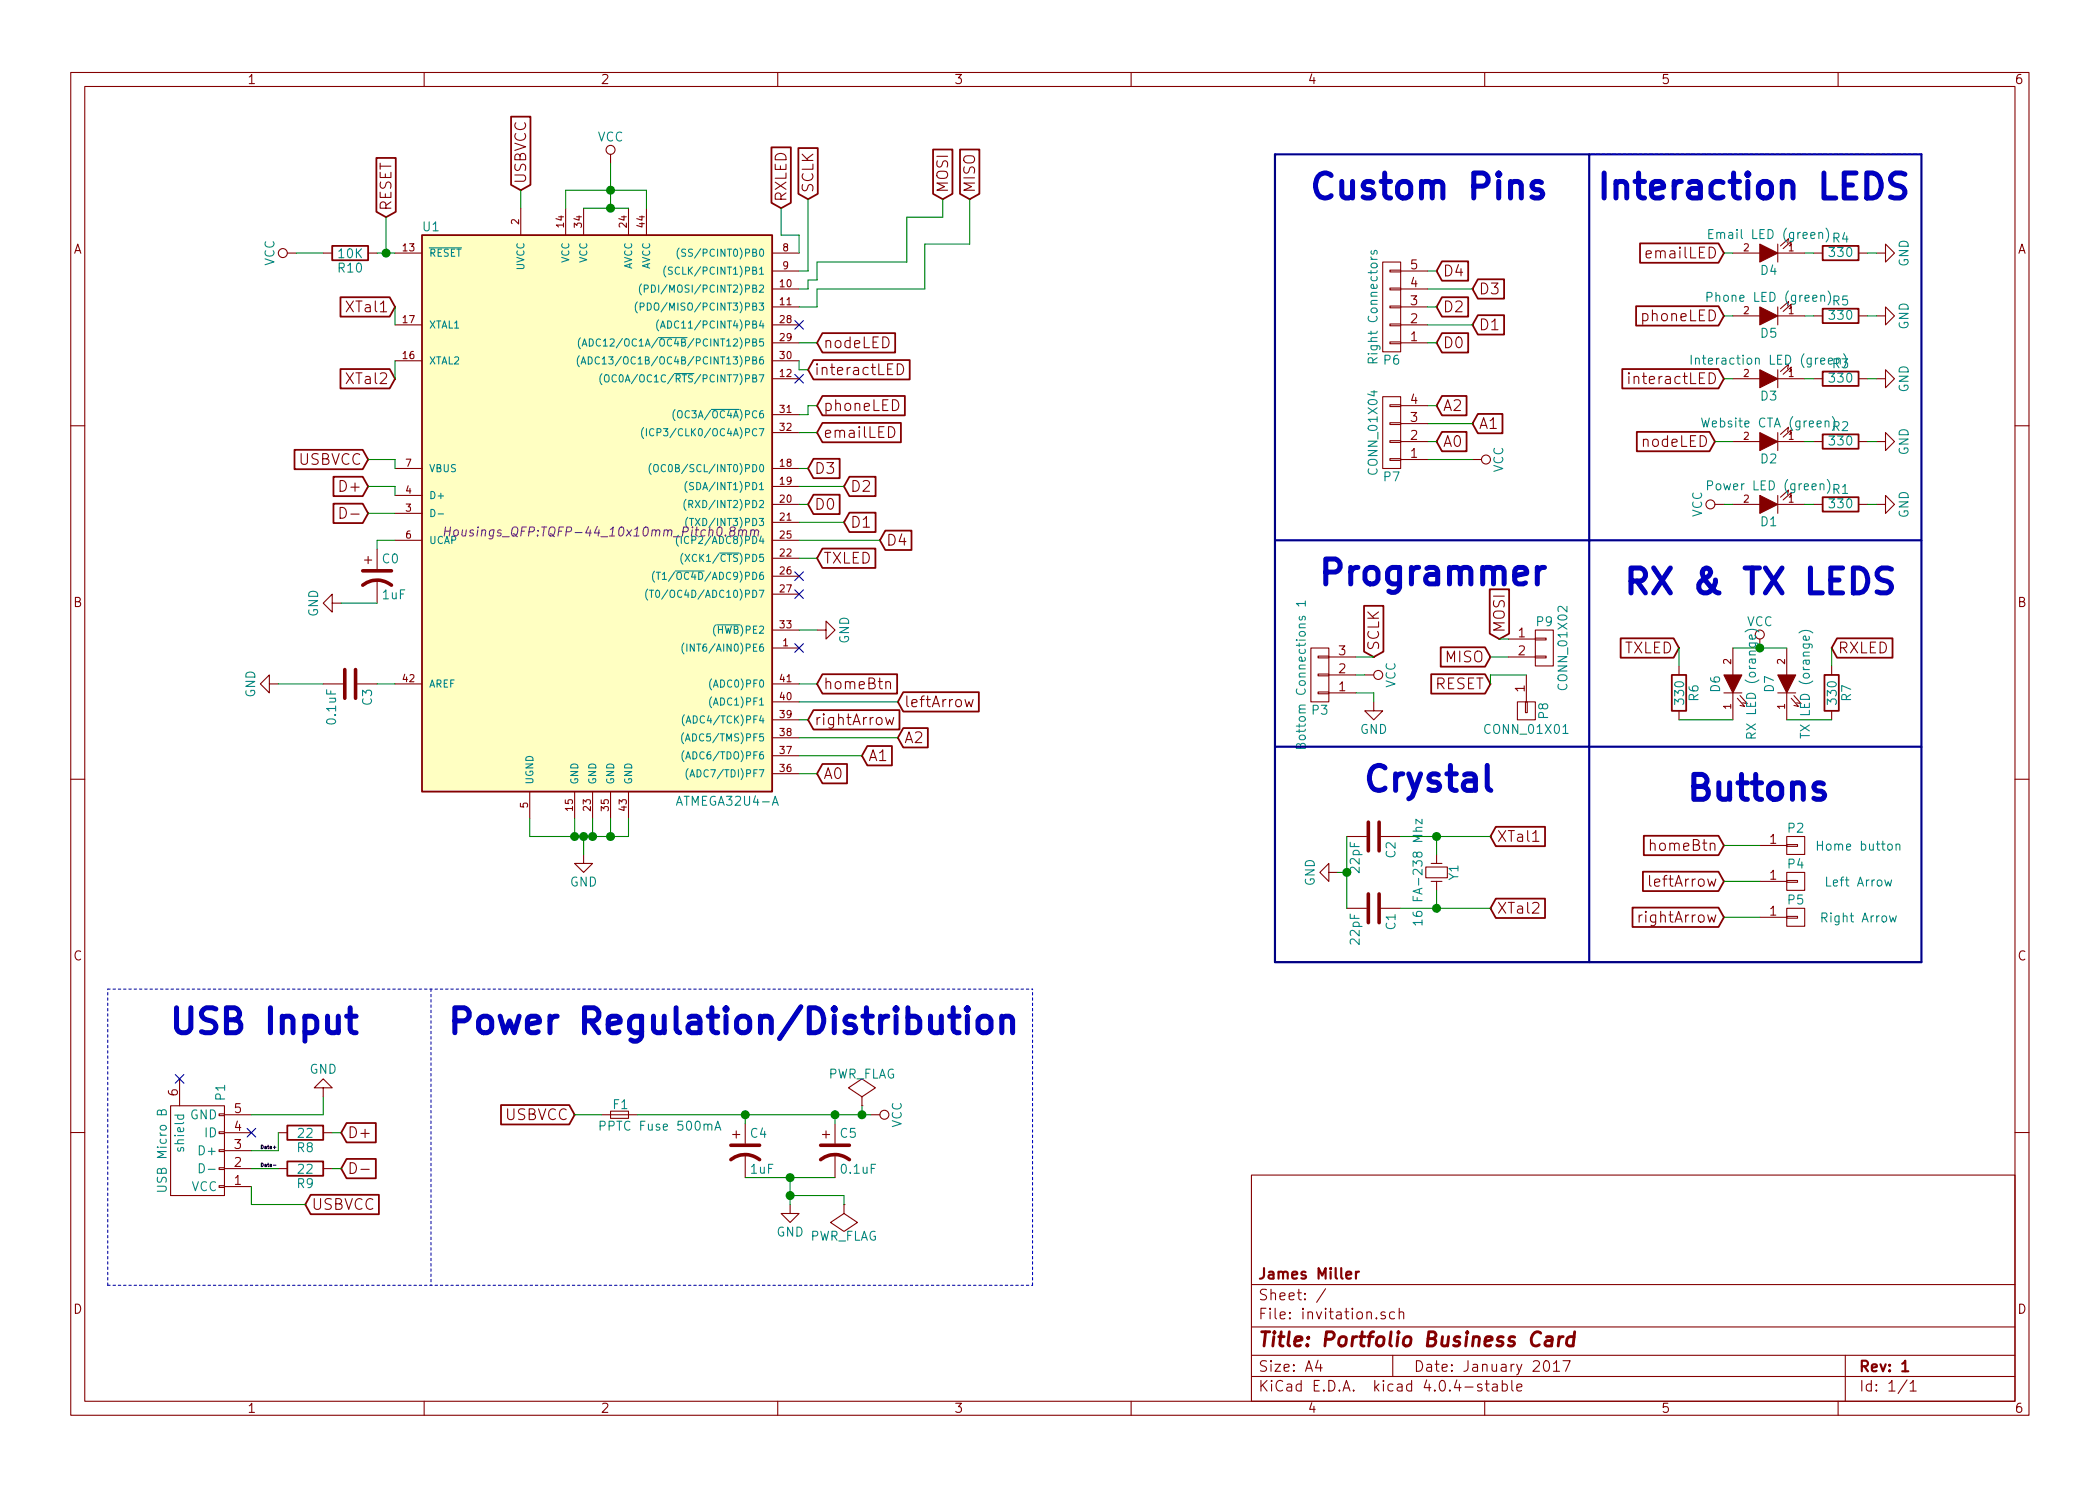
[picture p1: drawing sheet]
EESchema Schematic File Version 2
LIBS:power
LIBS:device
LIBS:transistors
LIBS:conn
LIBS:linear
LIBS:regul
LIBS:74xx
LIBS:cmos4000
LIBS:adc-dac
LIBS:memory
LIBS:xilinx
LIBS:microcontrollers
LIBS:dsp
LIBS:microchip
LIBS:analog_switches
LIBS:motorola
LIBS:texas
LIBS:intel
LIBS:audio
LIBS:interface
LIBS:digital-audio
LIBS:philips
LIBS:display
LIBS:cypress
LIBS:siliconi
LIBS:opto
LIBS:atmel
LIBS:contrib
LIBS:valves
LIBS:crystal(4pin)
LIBS:invitation-cache
EELAYER 25 0
EELAYER END
$Descr A4 11693 8268
encoding utf-8
Sheet 1 1
Title "Portfolio Business Card"
Date "January 2017"
Rev "1"
Comp "James Miller"
Comment1 ""
Comment2 ""
Comment3 ""
Comment4 ""
$EndDescr
$Comp
L R R8
U 1 1
P 1700 6300
F 0 "R8" V 1780 6300 50  0000 C CNN
F 1 "22" V 1700 6300 50  0000 C CNN
F 2 "Resistors_SMD:R_0805" V 1630 6300 50  0001 C CNN
F 3 "" H 1700 6300 50  0000 C CNN
	1    1700 6300
	0    1    1    0   
$EndComp
$Comp
L R R10
U 1 1
P 1950 1400
F 0 "R10" V 2030 1400 50  0000 C CNN
F 1 "10K" V 1950 1400 50  0000 C CNN
F 2 "Resistors_SMD:R_0805" V 1880 1400 50  0001 C CNN
F 3 "" H 1950 1400 50  0000 C CNN
	1    1950 1400
	0    1    1    0   
$EndComp
$Comp
L R R6
U 1 1
P 9350 3850
F 0 "R6" V 9430 3850 50  0000 C CNN
F 1 "330" V 9350 3850 50  0000 C CNN
F 2 "Resistors_SMD:R_0805" V 9280 3850 50  0001 C CNN
F 3 "" H 9350 3850 50  0000 C CNN
	1    9350 3850
	1    0    0    -1  
$EndComp
$Comp
L R R9
U 1 1
P 1700 6500
F 0 "R9" V 1780 6500 50  0000 C CNN
F 1 "22" V 1700 6500 50  0000 C CNN
F 2 "Resistors_SMD:R_0805" V 1630 6500 50  0001 C CNN
F 3 "" H 1700 6500 50  0000 C CNN
	1    1700 6500
	0    1    1    0   
$EndComp
$Comp
L R R7
U 1 1
P 10200 3850
F 0 "R7" V 10280 3850 50  0000 C CNN
F 1 "330" V 10200 3850 50  0000 C CNN
F 2 "Resistors_SMD:R_0805" V 10130 3850 50  0001 C CNN
F 3 "" H 10200 3850 50  0000 C CNN
	1    10200 3850
	1    0    0    -1  
$EndComp
$Comp
L C C3
U 1 1
P 1950 3800
F 0 "C3" H 1975 3900 50  0000 L CNN
F 1 "0.1uF" H 1975 3700 50  0000 L CNN
F 2 "Capacitors_SMD:C_0805" H 1988 3650 50  0001 C CNN
F 3 "" H 1950 3800 50  0000 C CNN
	1    1950 3800
	0    1    1    0   
$EndComp
$Comp
L GND #PWR01
U 1 1
P 7450 4850
F 0 "#PWR01" H 7450 4600 50  0001 C CNN
F 1 "GND" H 7450 4700 50  0000 C CNN
F 2 "" H 7450 4850 50  0000 C CNN
F 3 "" H 7450 4850 50  0000 C CNN
	1    7450 4850
	0    1    1    0   
$EndComp
$Comp
L GND #PWR02
U 1 1
P 1550 3800
F 0 "#PWR02" H 1550 3550 50  0001 C CNN
F 1 "GND" H 1550 3650 50  0000 C CNN
F 2 "" H 1550 3800 50  0000 C CNN
F 3 "" H 1550 3800 50  0000 C CNN
	1    1550 3800
	0    1    1    0   
$EndComp
$Comp
L USB_OTG P1
U 1 1
P 1100 6400
F 0 "P1" H 1425 6275 50  0000 C CNN
F 1 "USB Micro B" H 1100 6600 50  0000 C CNN
F 2 "Connect:USB_Micro-B" V 1050 6300 50  0001 C CNN
F 3 "" V 1050 6300 50  0000 C CNN
	1    1100 6400
	0    -1   -1   0   
$EndComp
NoConn ~ 1000 6000
NoConn ~ 1400 6300
Text GLabel 1700 6700 2    60   Input ~ 0
USBVCC
Text GLabel 1900 6300 2    60   Input ~ 0
D+
Text GLabel 1900 6500 2    60   Input ~ 0
D-
Text GLabel 2050 2700 0    60   Input ~ 0
D+
Text GLabel 2050 2850 0    60   Input ~ 0
D-
$Comp
L GND #PWR03
U 1 1
P 3250 4750
F 0 "#PWR03" H 3250 4500 50  0001 C CNN
F 1 "GND" H 3250 4600 50  0000 C CNN
F 2 "" H 3250 4750 50  0000 C CNN
F 3 "" H 3250 4750 50  0000 C CNN
	1    3250 4750
	1    0    0    -1  
$EndComp
Text GLabel 2050 2550 0    60   Input ~ 0
USBVCC
Text GLabel 2900 1050 1    60   Input ~ 0
USBVCC
$Comp
L GND #PWR04
U 1 1
P 1900 3350
F 0 "#PWR04" H 1900 3100 50  0001 C CNN
F 1 "GND" H 1900 3200 50  0000 C CNN
F 2 "" H 1900 3350 50  0000 C CNN
F 3 "" H 1900 3350 50  0000 C CNN
	1    1900 3350
	0    1    1    0   
$EndComp
$Comp
L LED D5
U 1 1
P 9850 1750
F 0 "D5" H 9850 1850 50  0000 C CNN
F 1 "Phone LED (green)" H 9850 1650 50  0000 C CNN
F 2 "LEDs:LED_0805" H 9850 1750 50  0001 C CNN
F 3 "" H 9850 1750 50  0000 C CNN
	1    9850 1750
	-1   0    0    1   
$EndComp
$Comp
L LED D4
U 1 1
P 9850 1400
F 0 "D4" H 9850 1500 50  0000 C CNN
F 1 "Email LED (green)" H 9850 1300 50  0000 C CNN
F 2 "LEDs:LED_0805" H 9850 1400 50  0001 C CNN
F 3 "" H 9850 1400 50  0000 C CNN
	1    9850 1400
	-1   0    0    1   
$EndComp
$Comp
L F_Small F1
U 1 1
P 3450 6200
F 0 "F1" H 3410 6260 50  0000 L CNN
F 1 "PPTC Fuse 500mA" H 3330 6140 50  0000 L CNN
F 2 "Fuse_Holders_and_Fuses:Fuse_SMD1206_Reflow" H 3450 6200 50  0001 C CNN
F 3 "" H 3450 6200 50  0000 C CNN
	1    3450 6200
	1    0    0    -1  
$EndComp
Text GLabel 3200 6200 0    60   Input ~ 0
USBVCC
$Comp
L CP1 C4
U 1 1
P 4150 6400
F 0 "C4" H 4175 6500 50  0000 L CNN
F 1 "1uF" H 4175 6300 50  0000 L CNN
F 2 "Capacitors_Tantalum_SMD:CP_Tantalum_Case-R_EIA-2012-12_Reflow" H 4150 6400 50  0001 C CNN
F 3 "" H 4150 6400 50  0000 C CNN
	1    4150 6400
	1    0    0    -1  
$EndComp
$Comp
L GND #PWR05
U 1 1
P 4400 6700
F 0 "#PWR05" H 4400 6450 50  0001 C CNN
F 1 "GND" H 4400 6550 50  0000 C CNN
F 2 "" H 4400 6700 50  0000 C CNN
F 3 "" H 4400 6700 50  0000 C CNN
	1    4400 6700
	1    0    0    -1  
$EndComp
NoConn ~ 4450 3200
NoConn ~ 4450 2100
$Comp
L GND #PWR06
U 1 1
P 1800 6100
F 0 "#PWR06" H 1800 5850 50  0001 C CNN
F 1 "GND" H 1800 5950 50  0000 C CNN
F 2 "" H 1800 6100 50  0000 C CNN
F 3 "" H 1800 6100 50  0000 C CNN
	1    1800 6100
	-1   0    0    1   
$EndComp
$Comp
L PWR_FLAG #FLG07
U 1 1
P 4700 6700
F 0 "#FLG07" H 4700 6795 50  0001 C CNN
F 1 "PWR_FLAG" H 4700 6880 50  0000 C CNN
F 2 "" H 4700 6700 50  0000 C CNN
F 3 "" H 4700 6700 50  0000 C CNN
	1    4700 6700
	-1   0    0    1   
$EndComp
$Comp
L CP1 C5
U 1 1
P 4650 6400
F 0 "C5" H 4675 6500 50  0000 L CNN
F 1 "0.1uF" H 4675 6300 50  0000 L CNN
F 2 "Capacitors_Tantalum_SMD:CP_Tantalum_Case-R_EIA-2012-12_Reflow" H 4650 6400 50  0001 C CNN
F 3 "" H 4650 6400 50  0000 C CNN
	1    4650 6400
	1    0    0    -1  
$EndComp
$Comp
L PWR_FLAG #FLG08
U 1 1
P 4800 6150
F 0 "#FLG08" H 4800 6245 50  0001 C CNN
F 1 "PWR_FLAG" H 4800 6330 50  0000 C CNN
F 2 "" H 4800 6150 50  0000 C CNN
F 3 "" H 4800 6150 50  0000 C CNN
	1    4800 6150
	1    0    0    -1  
$EndComp
$Comp
L VCC #PWR09
U 1 1
P 3400 900
F 0 "#PWR09" H 3400 750 50  0001 C CNN
F 1 "VCC" H 3400 1050 50  0000 C CNN
F 2 "" H 3400 900 50  0000 C CNN
F 3 "" H 3400 900 50  0000 C CNN
	1    3400 900 
	1    0    0    -1  
$EndComp
$Comp
L VCC #PWR010
U 1 1
P 9800 3600
F 0 "#PWR010" H 9800 3450 50  0001 C CNN
F 1 "VCC" H 9800 3750 50  0000 C CNN
F 2 "" H 9800 3600 50  0000 C CNN
F 3 "" H 9800 3600 50  0000 C CNN
	1    9800 3600
	1    0    0    -1  
$EndComp
$Comp
L VCC #PWR011
U 1 1
P 1650 1400
F 0 "#PWR011" H 1650 1250 50  0001 C CNN
F 1 "VCC" H 1650 1550 50  0000 C CNN
F 2 "" H 1650 1400 50  0000 C CNN
F 3 "" H 1650 1400 50  0000 C CNN
	1    1650 1400
	0    -1   -1   0   
$EndComp
$Comp
L VCC #PWR012
U 1 1
P 4850 6200
F 0 "#PWR012" H 4850 6050 50  0001 C CNN
F 1 "VCC" H 4850 6350 50  0000 C CNN
F 2 "" H 4850 6200 50  0000 C CNN
F 3 "" H 4850 6200 50  0000 C CNN
	1    4850 6200
	0    1    1    0   
$EndComp
$Comp
L GND #PWR013
U 1 1
P 4550 3500
F 0 "#PWR013" H 4550 3250 50  0001 C CNN
F 1 "GND" H 4550 3350 50  0000 C CNN
F 2 "" H 4550 3500 50  0000 C CNN
F 3 "" H 4550 3500 50  0000 C CNN
	1    4550 3500
	0    -1   -1   0   
$EndComp
Text Notes 950  5750 0    139  ~ 28
USB Input
Text Notes 2500 5750 0    139  ~ 28
Power Regulation/Distribution
$Comp
L CP1 C0
U 1 1
P 2100 3200
F 0 "C0" H 2125 3300 50  0000 L CNN
F 1 "1uF" H 2125 3100 50  0000 L CNN
F 2 "Capacitors_Tantalum_SMD:CP_Tantalum_Case-R_EIA-2012-12_Reflow" H 2100 3200 50  0001 C CNN
F 3 "" H 2100 3200 50  0000 C CNN
	1    2100 3200
	1    0    0    -1  
$EndComp
$Comp
L LED D1
U 1 1
P 9850 2800
F 0 "D1" H 9850 2900 50  0000 C CNN
F 1 "Power LED (green)" H 9850 2700 50  0000 C CNN
F 2 "LEDs:LED_0805" H 9850 2800 50  0001 C CNN
F 3 "" H 9850 2800 50  0000 C CNN
	1    9850 2800
	-1   0    0    1   
$EndComp
$Comp
L VCC #PWR014
U 1 1
P 9600 2800
F 0 "#PWR014" H 9600 2650 50  0001 C CNN
F 1 "VCC" H 9600 2950 50  0000 C CNN
F 2 "" H 9600 2800 50  0000 C CNN
F 3 "" H 9600 2800 50  0000 C CNN
	1    9600 2800
	0    -1   -1   0   
$EndComp
$Comp
L R R1
U 1 1
P 10250 2800
F 0 "R1" V 10330 2800 50  0000 C CNN
F 1 "330" V 10250 2800 50  0000 C CNN
F 2 "Resistors_SMD:R_0805" V 10180 2800 50  0001 C CNN
F 3 "" H 10250 2800 50  0000 C CNN
	1    10250 2800
	0    -1   -1   0   
$EndComp
$Comp
L GND #PWR015
U 1 1
P 10450 2800
F 0 "#PWR015" H 10450 2550 50  0001 C CNN
F 1 "GND" H 10450 2650 50  0000 C CNN
F 2 "" H 10450 2800 50  0000 C CNN
F 3 "" H 10450 2800 50  0000 C CNN
	1    10450 2800
	0    -1   -1   0   
$EndComp
Text GLabel 4550 1900 2    60   Input ~ 0
nodeLED
$Comp
L LED D3
U 1 1
P 9850 2100
F 0 "D3" H 9850 2200 50  0000 C CNN
F 1 "Interaction LED (green)" H 9850 2000 50  0000 C CNN
F 2 "LEDs:LED_0805" H 9850 2100 50  0001 C CNN
F 3 "" H 9850 2100 50  0000 C CNN
	1    9850 2100
	-1   0    0    1   
$EndComp
$Comp
L R R2
U 1 1
P 10250 2450
F 0 "R2" V 10330 2450 50  0000 C CNN
F 1 "330" V 10250 2450 50  0000 C CNN
F 2 "Resistors_SMD:R_0805" V 10180 2450 50  0001 C CNN
F 3 "" H 10250 2450 50  0000 C CNN
	1    10250 2450
	0    -1   -1   0   
$EndComp
$Comp
L GND #PWR016
U 1 1
P 10450 2450
F 0 "#PWR016" H 10450 2200 50  0001 C CNN
F 1 "GND" H 10450 2300 50  0000 C CNN
F 2 "" H 10450 2450 50  0000 C CNN
F 3 "" H 10450 2450 50  0000 C CNN
	1    10450 2450
	0    -1   -1   0   
$EndComp
Text GLabel 9550 2450 0    60   Input ~ 0
nodeLED
Text GLabel 4500 2050 2    60   Input ~ 0
interactLED
$Comp
L LED D2
U 1 1
P 9850 2450
F 0 "D2" H 9850 2550 50  0000 C CNN
F 1 "Website CTA (green)" H 9850 2350 50  0000 C CNN
F 2 "LEDs:LED_0805" H 9850 2450 50  0001 C CNN
F 3 "" H 9850 2450 50  0000 C CNN
	1    9850 2450
	-1   0    0    1   
$EndComp
$Comp
L R R3
U 1 1
P 10250 2100
F 0 "R3" V 10330 2100 50  0000 C CNN
F 1 "330" V 10250 2100 50  0000 C CNN
F 2 "Resistors_SMD:R_0805" V 10180 2100 50  0001 C CNN
F 3 "" H 10250 2100 50  0000 C CNN
	1    10250 2100
	0    -1   -1   0   
$EndComp
$Comp
L GND #PWR017
U 1 1
P 10450 2100
F 0 "#PWR017" H 10450 1850 50  0001 C CNN
F 1 "GND" H 10450 1950 50  0000 C CNN
F 2 "" H 10450 2100 50  0000 C CNN
F 3 "" H 10450 2100 50  0000 C CNN
	1    10450 2100
	0    -1   -1   0   
$EndComp
Text GLabel 9600 2100 0    60   Input ~ 0
interactLED
Text Notes 8900 1100 0    139  ~ 28
Interaction LEDS
Text GLabel 4500 4000 2    60   Input ~ 0
rightArrow
Text GLabel 5000 3900 2    60   Input ~ 0
leftArrow
Text GLabel 4550 3800 2    60   Input ~ 0
homeBtn
Text GLabel 9600 4700 0    60   Input ~ 0
homeBtn
Text GLabel 9600 4900 0    60   Input ~ 0
leftArrow
Text GLabel 9600 5100 0    60   Input ~ 0
rightArrow
$Comp
L CONN_01X01 P2
U 1 1
P 10000 4700
F 0 "P2" H 10000 4800 50  0000 C CNN
F 1 "Home button" H 10350 4700 50  0000 C CNN
F 2 "newAssets:JMDesign" H 10000 4700 50  0001 C CNN
F 3 "" H 10000 4700 50  0000 C CNN
	1    10000 4700
	1    0    0    -1  
$EndComp
$Comp
L CONN_01X01 P4
U 1 1
P 10000 4900
F 0 "P4" H 10000 5000 50  0000 C CNN
F 1 "Left Arrow" H 10350 4900 50  0000 C CNN
F 2 "newAssets:leftArrow" H 10000 4900 50  0001 C CNN
F 3 "" H 10000 4900 50  0000 C CNN
	1    10000 4900
	1    0    0    -1  
$EndComp
$Comp
L CONN_01X01 P5
U 1 1
P 10000 5100
F 0 "P5" H 10000 5200 50  0000 C CNN
F 1 "Right Arrow" H 10350 5100 50  0000 C CNN
F 2 "newAssets:rightArrow" H 10000 5100 50  0001 C CNN
F 3 "" H 10000 5100 50  0000 C CNN
	1    10000 5100
	1    0    0    -1  
$EndComp
Text Notes 9400 4450 0    139  ~ 28
Buttons
Text GLabel 2150 1200 1    60   Input ~ 0
RESET
Text GLabel 5250 1100 1    60   Input ~ 0
MOSI
Text GLabel 5400 1100 1    60   Input ~ 0
MISO
Text GLabel 4500 1100 1    60   Input ~ 0
SCLK
Text Notes 7350 3250 0    139  ~ 28
Programmer
$Comp
L C C2
U 1 1
P 7650 4650
F 0 "C2" H 7675 4750 50  0000 L CNN
F 1 "22pF" H 7675 4550 50  0000 L CNN
F 2 "Capacitors_SMD:C_0805" H 7688 4500 50  0001 C CNN
F 3 "" H 7650 4650 50  0000 C CNN
	1    7650 4650
	0    1    1    0   
$EndComp
$Comp
L C C1
U 1 1
P 7650 5050
F 0 "C1" H 7675 5150 50  0000 L CNN
F 1 "22pF" H 7675 4950 50  0000 L CNN
F 2 "Capacitors_SMD:C_0805" H 7688 4900 50  0001 C CNN
F 3 "" H 7650 5050 50  0000 C CNN
	1    7650 5050
	0    1    1    0   
$EndComp
$Comp
L ATMEGA32U4-A U1
U 1 1
P 3350 2950
F 0 "U1" H 2400 4650 50  0000 C CNN
F 1 "ATMEGA32U4-A" H 4050 1450 50  0000 C CNN
F 2 "Housings_QFP:TQFP-44_10x10mm_Pitch0.8mm" H 3350 2950 50  0000 C CIN
F 3 "" H 4450 4050 50  0000 C CNN
	1    3350 2950
	1    0    0    -1  
$EndComp
$Comp
L Crystal_Small Y1
U 1 1
P 8000 4850
F 0 "Y1" H 8000 4950 50  0000 C CNN
F 1 "16 FA-238 Mhz" H 8000 4750 50  0000 C CNN
F 2 "assets:crystal_FA238-TSX3225" H 8000 4850 50  0001 C CNN
F 3 "" H 8000 4850 50  0000 C CNN
	1    8000 4850
	0    1    1    0   
$EndComp
Text Label 1450 6400 0    20   ~ 0
Data+
Text Label 1450 6500 0    20   ~ 0
Data-
NoConn ~ 4450 1800
NoConn ~ 4450 3600
NoConn ~ 4450 3300
$Comp
L LED D6
U 1 1
P 9650 3800
F 0 "D6" H 9650 3900 50  0000 C CNN
F 1 "RX LED (orange)" H 9650 3700 50  0000 C CNN
F 2 "LEDs:LED_0805" H 9650 3800 50  0001 C CNN
F 3 "" H 9650 3800 50  0000 C CNN
	1    9650 3800
	0    -1   -1   0   
$EndComp
$Comp
L R R4
U 1 1
P 10250 1400
F 0 "R4" V 10330 1400 50  0000 C CNN
F 1 "330" V 10250 1400 50  0000 C CNN
F 2 "Resistors_SMD:R_0805" V 10180 1400 50  0001 C CNN
F 3 "" H 10250 1400 50  0000 C CNN
	1    10250 1400
	0    -1   -1   0   
$EndComp
$Comp
L GND #PWR018
U 1 1
P 10450 1400
F 0 "#PWR018" H 10450 1150 50  0001 C CNN
F 1 "GND" H 10450 1250 50  0000 C CNN
F 2 "" H 10450 1400 50  0000 C CNN
F 3 "" H 10450 1400 50  0000 C CNN
	1    10450 1400
	0    -1   -1   0   
$EndComp
Text GLabel 9600 1400 0    60   Input ~ 0
emailLED
$Comp
L LED D7
U 1 1
P 9950 3800
F 0 "D7" H 9950 3900 50  0000 C CNN
F 1 "TX LED (orange)" H 9950 3700 50  0000 C CNN
F 2 "LEDs:LED_0805" H 9950 3800 50  0001 C CNN
F 3 "" H 9950 3800 50  0000 C CNN
	1    9950 3800
	0    -1   -1   0   
$EndComp
$Comp
L R R5
U 1 1
P 10250 1750
F 0 "R5" V 10330 1750 50  0000 C CNN
F 1 "330" V 10250 1750 50  0000 C CNN
F 2 "Resistors_SMD:R_0805" V 10180 1750 50  0001 C CNN
F 3 "" H 10250 1750 50  0000 C CNN
	1    10250 1750
	0    -1   -1   0   
$EndComp
$Comp
L GND #PWR019
U 1 1
P 10450 1750
F 0 "#PWR019" H 10450 1500 50  0001 C CNN
F 1 "GND" H 10450 1600 50  0000 C CNN
F 2 "" H 10450 1750 50  0000 C CNN
F 3 "" H 10450 1750 50  0000 C CNN
	1    10450 1750
	0    -1   -1   0   
$EndComp
Text GLabel 9600 1750 0    60   Input ~ 0
phoneLED
Text GLabel 4550 2250 2    60   Input ~ 0
phoneLED
Text GLabel 4550 2400 2    60   Input ~ 0
emailLED
Text GLabel 4350 1150 1    60   Input ~ 0
RXLED
Text GLabel 4550 3100 2    60   Input ~ 0
TXLED
Text GLabel 10200 3600 2    60   Input ~ 0
RXLED
Text GLabel 9350 3600 0    60   Input ~ 0
TXLED
Text Notes 9050 3300 0    139  ~ 28
RX & TX LEDS
Text GLabel 5000 4100 2    60   Input ~ 0
A2
Text GLabel 4800 4200 2    60   Input ~ 0
A1
Text GLabel 4550 4300 2    60   Input ~ 0
A0
$Comp
L CONN_01X05 P6
U 1 1
P 7750 1700
F 0 "P6" H 7750 2000 50  0000 C CNN
F 1 "Right Connectors" V 7850 1700 50  0000 C CNN
F 2 "newAssets:SL-105-X-XX_1x05" H 7750 1700 50  0001 C CNN
F 3 "" H 7750 1700 50  0000 C CNN
	1    7750 1700
	-1   0    0    1   
$EndComp
Text GLabel 8000 2250 2    60   Input ~ 0
A2
Text GLabel 8200 2350 2    60   Input ~ 0
A1
Text GLabel 8000 2450 2    60   Input ~ 0
A0
$Comp
L VCC #PWR020
U 1 1
P 8200 2550
F 0 "#PWR020" H 8200 2400 50  0001 C CNN
F 1 "VCC" H 8200 2700 50  0000 C CNN
F 2 "" H 8200 2550 50  0000 C CNN
F 3 "" H 8200 2550 50  0000 C CNN
	1    8200 2550
	0    1    1    0   
$EndComp
Text GLabel 4500 2800 2    60   Input ~ 0
D0
Text GLabel 4700 2900 2    60   Input ~ 0
D1
Text GLabel 4700 2700 2    60   Input ~ 0
D2
Text GLabel 4500 2600 2    60   Input ~ 0
D3
Text GLabel 4900 3000 2    60   Input ~ 0
D4
Text GLabel 8000 1900 2    60   Input ~ 0
D0
Text GLabel 8200 1800 2    60   Input ~ 0
D1
Text GLabel 8000 1700 2    60   Input ~ 0
D2
Text GLabel 8200 1600 2    60   Input ~ 0
D3
Text GLabel 8000 1500 2    60   Input ~ 0
D4
Text Notes 7300 1100 0    139  ~ 28
Custom Pins
$Comp
L CONN_01X03 P3
U 1 1
P 7350 3750
F 0 "P3" H 7350 3950 50  0000 C CNN
F 1 "Bottom Connections 1" V 7450 3750 50  0000 C CNN
F 2 "newAssets:SL-103-X-XX_1x03" H 7350 3750 50  0001 C CNN
F 3 "" H 7350 3750 50  0000 C CNN
	1    7350 3750
	-1   0    0    1   
$EndComp
Text GLabel 8300 3650 0    60   Input ~ 0
MISO
Text GLabel 7650 3650 1    60   Input ~ 0
SCLK
Text GLabel 8300 3800 0    60   Input ~ 0
RESET
$Comp
L VCC #PWR021
U 1 1
P 7600 3750
F 0 "#PWR021" H 7600 3600 50  0001 C CNN
F 1 "VCC" H 7600 3900 50  0000 C CNN
F 2 "" H 7600 3750 50  0000 C CNN
F 3 "" H 7600 3750 50  0000 C CNN
	1    7600 3750
	0    1    1    0   
$EndComp
Text GLabel 8350 3550 1    60   Input ~ 0
MOSI
$Comp
L GND #PWR022
U 1 1
P 7650 3900
F 0 "#PWR022" H 7650 3650 50  0001 C CNN
F 1 "GND" H 7650 3750 50  0000 C CNN
F 2 "" H 7650 3900 50  0000 C CNN
F 3 "" H 7650 3900 50  0000 C CNN
	1    7650 3900
	1    0    0    -1  
$EndComp
Text Notes 7600 4400 0    139  ~ 28
Crystal
Text GLabel 2200 1700 0    60   Input ~ 0
XTal1
Text GLabel 2200 2100 0    60   Input ~ 0
XTal2
Text GLabel 8300 4650 2    60   Input ~ 0
XTal1
Text GLabel 8300 5050 2    60   Input ~ 0
XTal2
$Comp
L CONN_01X01 P8
U 1 1
P 8500 3950
F 0 "P8" H 8500 4050 50  0000 C CNN
F 1 "CONN_01X01" V 8600 3950 50  0000 C CNN
F 2 "newAssets:SL-101-X-XX_1x01" H 8500 3950 50  0001 C CNN
F 3 "" H 8500 3950 50  0000 C CNN
	1    8500 3950
	0    1    1    0   
$EndComp
$Comp
L CONN_01X02 P9
U 1 1
P 8600 3600
F 0 "P9" H 8600 3750 50  0000 C CNN
F 1 "CONN_01X02" V 8700 3600 50  0000 C CNN
F 2 "newAssets:SL-102-X-XX_1x02" H 8600 3600 50  0001 C CNN
F 3 "" H 8600 3600 50  0000 C CNN
	1    8600 3600
	1    0    0    -1  
$EndComp
Wire Wire Line
	8300 3750 8500 3750
Wire Wire Line
	8300 3800 8300 3750
Wire Wire Line
	8300 5050 7800 5050
Wire Wire Line
	7800 4650 8300 4650
Wire Wire Line
	7650 3850 7650 3900
Wire Wire Line
	8300 3650 8400 3650
Wire Wire Line
	7600 3750 7550 3750
Wire Bus Line
	7100 850  7100 5350
Wire Bus Line
	10700 5350 10700 850 
Wire Bus Line
	8850 850  8850 5350
Wire Wire Line
	8350 3550 8400 3550
Wire Wire Line
	7650 3850 7550 3850
Wire Wire Line
	7650 3650 7550 3650
Wire Wire Line
	3200 6200 3350 6200
Wire Wire Line
	4450 4200 4800 4200
Wire Wire Line
	4500 4000 4450 4000
Wire Wire Line
	8000 1500 7950 1500
Wire Wire Line
	8200 1600 7950 1600
Wire Wire Line
	8000 1700 7950 1700
Wire Wire Line
	8200 1800 7950 1800
Wire Wire Line
	8000 1900 7950 1900
Wire Wire Line
	4900 3000 4450 3000
Wire Wire Line
	4500 2600 4450 2600
Wire Wire Line
	4700 2700 4450 2700
Wire Wire Line
	4700 2900 4450 2900
Wire Wire Line
	4500 2800 4450 2800
Wire Wire Line
	8200 2550 7950 2550
Wire Wire Line
	8000 2450 7950 2450
Wire Wire Line
	7950 2350 8200 2350
Wire Wire Line
	8000 2250 7950 2250
Wire Wire Line
	4450 3900 5000 3900
Wire Wire Line
	4550 3800 4450 3800
Wire Bus Line
	7100 3000 10700 3000
Wire Bus Line
	7100 4150 10700 4150
Connection ~ 9800 3600
Wire Wire Line
	9650 3600 9950 3600
Wire Wire Line
	4350 1300 4350 1150
Wire Wire Line
	4450 1300 4350 1300
Wire Wire Line
	4450 3100 4550 3100
Wire Wire Line
	10200 3600 10200 3700
Wire Wire Line
	9350 3600 9350 3700
Wire Wire Line
	4450 2400 4550 2400
Wire Wire Line
	4500 2250 4550 2250
Wire Wire Line
	4500 2300 4500 2250
Wire Wire Line
	4450 2300 4500 2300
Wire Wire Line
	9600 1750 9650 1750
Wire Wire Line
	10400 1750 10450 1750
Wire Wire Line
	10050 1750 10100 1750
Wire Wire Line
	9600 1400 9650 1400
Wire Wire Line
	10400 1400 10450 1400
Wire Wire Line
	10050 1400 10100 1400
Wire Bus Line
	7100 5350 10700 5350
Wire Bus Line
	10700 850  7100 850 
Wire Wire Line
	4550 4300 4450 4300
Wire Wire Line
	4450 4100 5000 4100
Wire Wire Line
	1400 6400 1550 6400
Wire Wire Line
	1550 6400 1550 6300
Wire Wire Line
	1400 6500 1550 6500
Wire Wire Line
	8000 5050 8000 4950
Wire Wire Line
	8000 4650 8000 4750
Connection ~ 8000 5050
Wire Wire Line
	2200 2100 2200 2000
Connection ~ 8000 4650
Wire Wire Line
	2200 1700 2200 1800
Connection ~ 7500 4850
Wire Wire Line
	7500 4850 7450 4850
Wire Wire Line
	7500 4650 7500 5050
Wire Wire Line
	5400 1350 5400 1100
Wire Wire Line
	5150 1350 5400 1350
Wire Wire Line
	5150 1600 5150 1350
Wire Wire Line
	4550 1600 5150 1600
Wire Wire Line
	5250 1200 5250 1100
Wire Wire Line
	5050 1200 5250 1200
Wire Wire Line
	5050 1450 5050 1200
Wire Wire Line
	4550 1450 5050 1450
Connection ~ 2150 1400
Wire Wire Line
	2150 1400 2150 1200
Wire Wire Line
	9600 5100 9800 5100
Wire Wire Line
	9600 4900 9800 4900
Wire Wire Line
	9600 4700 9800 4700
Wire Wire Line
	4500 1100 4500 1500
Wire Wire Line
	4500 1500 4450 1500
Wire Wire Line
	4550 1550 4550 1450
Wire Wire Line
	4500 1550 4550 1550
Wire Wire Line
	4500 1600 4500 1550
Wire Wire Line
	4550 1700 4550 1600
Wire Wire Line
	4450 1700 4550 1700
Wire Wire Line
	4450 1300 4450 1400
Wire Wire Line
	4450 1600 4500 1600
Wire Notes Line
	10700 850  8850 850 
Wire Wire Line
	9600 2100 9650 2100
Wire Wire Line
	10400 2100 10450 2100
Wire Wire Line
	10050 2100 10100 2100
Wire Wire Line
	4450 2050 4450 2000
Wire Wire Line
	4500 2050 4450 2050
Wire Wire Line
	9550 2450 9650 2450
Wire Wire Line
	10400 2450 10450 2450
Wire Wire Line
	10050 2450 10100 2450
Wire Wire Line
	4550 1900 4450 1900
Wire Wire Line
	9600 2800 9650 2800
Wire Wire Line
	10400 2800 10450 2800
Wire Wire Line
	10050 2800 10100 2800
Wire Notes Line
	5750 7150 5750 5500
Wire Notes Line
	600  7150 600  5500
Wire Notes Line
	600  7150 5750 7150
Wire Notes Line
	2400 5500 2400 7150
Wire Notes Line
	600  5500 5750 5500
Wire Wire Line
	4550 3500 4450 3500
Connection ~ 4400 6650
Wire Wire Line
	4700 6650 4400 6650
Wire Wire Line
	4700 6700 4700 6650
Connection ~ 4400 6550
Wire Wire Line
	4400 6550 4400 6700
Wire Wire Line
	4150 6550 4650 6550
Connection ~ 4800 6200
Wire Wire Line
	4800 6150 4800 6200
Wire Wire Line
	9950 4000 10200 4000
Wire Wire Line
	3150 1050 3600 1050
Wire Wire Line
	3600 1050 3600 1150
Wire Wire Line
	3550 6200 4850 6200
Wire Wire Line
	4150 6250 4150 6200
Wire Wire Line
	4650 6200 4650 6250
Wire Wire Line
	3500 4650 3500 4550
Wire Wire Line
	1400 6700 1400 6600
Wire Wire Line
	1800 6100 1800 6200
Connection ~ 4650 6200
Connection ~ 4150 6200
Wire Wire Line
	9350 4000 9650 4000
Wire Wire Line
	2100 1400 2200 1400
Wire Wire Line
	1650 1400 1800 1400
Connection ~ 3400 1150
Connection ~ 3400 1050
Wire Wire Line
	3250 1150 3500 1150
Wire Wire Line
	3400 900  3400 1150
Wire Wire Line
	3150 1150 3150 1050
Wire Wire Line
	1900 3350 2100 3350
Wire Wire Line
	2100 3000 2100 3050
Wire Wire Line
	2200 3000 2100 3000
Wire Wire Line
	2200 2550 2200 2600
Wire Wire Line
	2050 2550 2200 2550
Wire Wire Line
	2900 1050 2900 1150
Connection ~ 3400 4650
Wire Wire Line
	3400 4550 3400 4650
Connection ~ 3300 4650
Wire Wire Line
	3300 4550 3300 4650
Connection ~ 3200 4650
Wire Wire Line
	3200 4550 3200 4650
Connection ~ 3250 4650
Wire Wire Line
	2950 4550 2950 4650
Wire Wire Line
	3250 4650 3250 4750
Wire Wire Line
	2950 4650 3500 4650
Wire Wire Line
	2200 2700 2050 2700
Wire Wire Line
	2200 2750 2200 2700
Wire Wire Line
	2200 2850 2050 2850
Wire Wire Line
	1900 6500 1850 6500
Wire Wire Line
	1900 6300 1850 6300
Wire Wire Line
	1400 6700 1700 6700
Wire Wire Line
	1800 6200 1400 6200
Wire Wire Line
	1800 3800 1550 3800
Wire Wire Line
	2200 3800 2100 3800
$Comp
L CONN_01X04 P7
U 1 1
P 7750 2400
F 0 "P7" H 7750 2650 50  0000 C CNN
F 1 "CONN_01X04" V 7850 2400 50  0000 C CNN
F 2 "newAssets:SL-104-X-XX_1x04" H 7750 2400 50  0001 C CNN
F 3 "" H 7750 2400 50  0000 C CNN
	1    7750 2400
	-1   0    0    1   
$EndComp
$EndSCHEMATC
